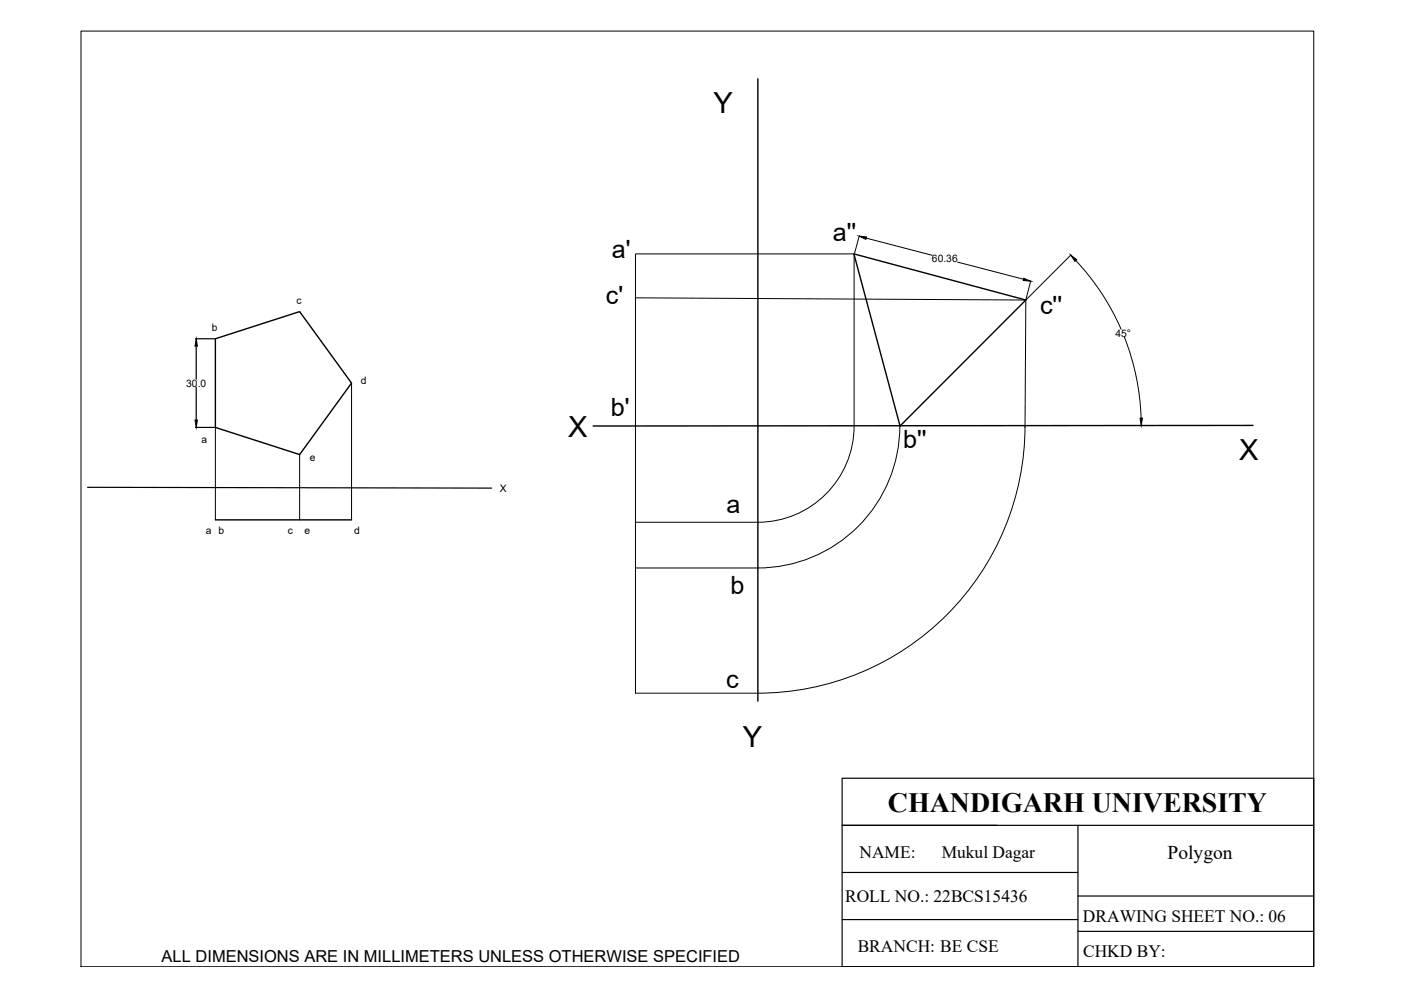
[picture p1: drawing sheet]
<svg xmlns="http://www.w3.org/2000/svg" width="297mm" height="210mm" viewBox="0 0 297 210" stroke-linecap="round" stroke-linejoin="round" font-family="sans-serif">
<!-- layer: thick continuous -->
<path d="M160.7 16.7v132M181 53.8l36.5 9.8-26.7 26.7zM45.7 71.8l17.8-5.7 11 15.1-11 15.2-17.8-5.8zM265.7 90.2l-139.9 .1M45.7 110.2h28.8" fill="none" stroke="#000" stroke-width=".3"/>
<path d="M41.5 71.8h4.2M41.6 73.4v7M41.5 90.6h4.2M41.6 82.1v7M18.6 103.3l85.7 .2" fill="none" stroke="#000" stroke-width=".25"/>
<path d="M182.1 50.1l1.6 .1-.1 .5zM217.1 59l1.5 .6-1.7-.1zM227 54.1l1.3 1-.4 .3zM41.6 71.8l.3 1.6h-.6zM41.3 89.1h.6l-.3 1.5zM241.7 88.7l.5-.1-.2 1.6z" fill="#000" stroke="#000" stroke-width=".21"/>
<g fill="none" stroke="#000" stroke-width=".21">
<path d="M17.2 6.6h261.3v198.4h-261.3zM181 53.8h-46.3v93.2h26a56.7 56.7 0 0 0 56.6-56.8M181.1 54v36.3M182.2 50l-1.1 4M183.7 50.5l13.9 3.6M203 55.6l14 3.6M218.6 59.5l-1.1 4.1M227.1 54l-9.6 9.6M228.1 55.2a51.2 51.2 0 0 1 9.6 14.6M134.7 63.1l82.8 .5-.2 27M238.4 71.5a51.2 51.2 0 0 1 3.5 17.1M45.7 90.6v19.6"/>
<path d="M63.5 96.4v13.8M74.5 81.2v29M181.1 90.3a20.4 20.4 0 0 1-20.4 20.4h-26M190.8 90.2a30.1 30.1 0 0 1-30.1 30.2h-26"/>
</g>
<!-- layer: 0 -->
<path d="M178.5 165h100v40h-100zM178.5 175h100M228.5 175v30M178.5 195h50M178.5 185h50M228.5 190h50M228.5 197.5h50" fill="none" stroke="#000" stroke-width=".25"/>
<g font-size="6.2">
<text x="151.3" y="24">Y</text>
<text x="120.5" y="92.7">X</text>
<text x="262.7" y="97.6">X</text>
<text x="157.5" y="158.5">Y</text>
</g>
<text font-size="5.9" x="188.2" y="172.2">CHANDIGARH UNIVERSITY</text>
<g font-size="5.3">
<text x="176.6" y="51.1">a''</text>
<text x="129.7" y="54.8">a'</text>
<text x="128.5" y="64.5">c'</text>
<text x="220.5" y="66.6">c''</text>
<text x="129.5" y="88.3">b'</text>
<text x="191.5" y="95.1">b''</text>
<text x="154" y="108.7">a</text>
<text x="154.9" y="125.8">b</text>
<text x="154" y="145.8">c</text>
</g>
<text font-size="4.1" x="247.6" y="182.1">Polygon</text>
<g font-size="3.7">
<text x="182.2" y="182">NAME:</text>
<text x="199.7" y="182">Mukul Dagar</text>
<text x="179.2" y="191.2">ROLL NO.: 22BCS15436</text>
<text x="229.6" y="195.4">DRAWING SHEET NO.: 06</text>
<text x="181.8" y="201.8">BRANCH: BE CSE</text>
<text x="229.6" y="202.8">CHKD BY:</text>
</g>
<text font-size="3.5" x="34.3" y="203.9">ALL DIMENSIONS ARE IN MILLIMETERS UNLESS OTHERWISE SPECIFIED</text>
<g font-size="2.2">
<text x="197.6" y="55.6">60.36</text>
<text x="62.9" y="64.5">c</text>
<text x="44.9" y="70.2">b</text>
<text x="236.5" y="71.4">45°</text>
<text x="39.5" y="82">30.0</text>
<text x="76.5" y="81.4">d</text>
<text x="42.7" y="93.9">a</text>
<text x="65.7" y="97.8">e</text>
<text x="106" y="104.3">X</text>
<text x="43.7" y="113.2">a b</text>
<text x="61" y="113.2">c</text>
<text x="64.6" y="113.2">e</text>
<text x="75.1" y="113.2">d</text>
</g>
</svg>
